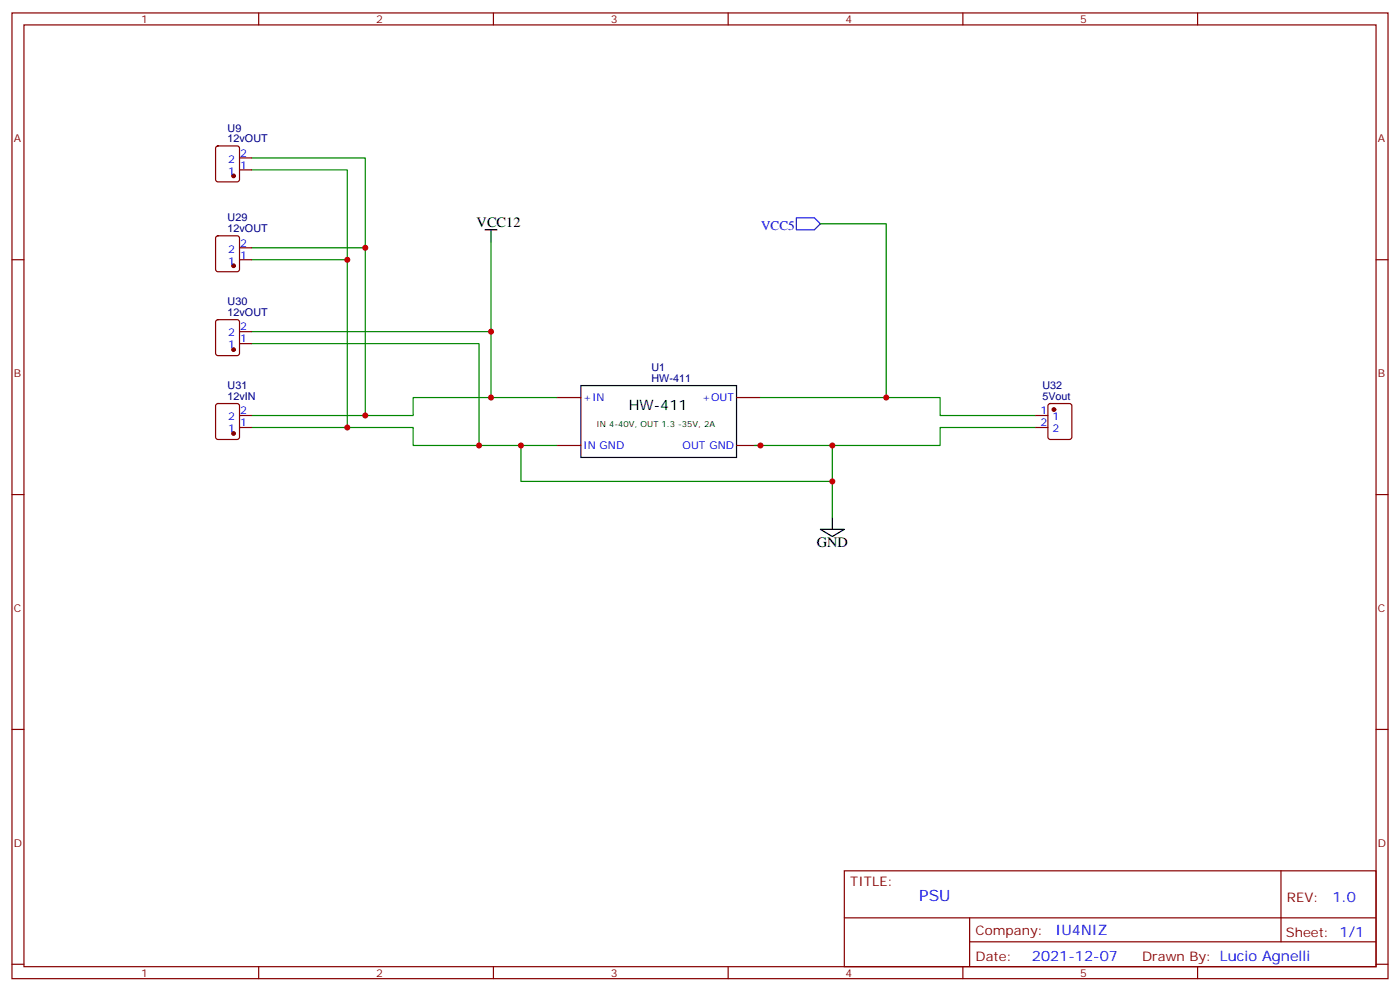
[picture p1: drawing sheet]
<svg xmlns="http://www.w3.org/2000/svg" width="412mm" height="292mm" viewBox="0 0 412 292" stroke-linecap="round" stroke-linejoin="round" font-family="sans-serif">
<g fill="none" stroke="#870000" stroke-width=".35">
<path d="M3.5 3.8h405.4v284.3h-405.4zM7.1 7.3h398.2v277.3h-398.2zM76.2 3.8v3.5M145.3 3.8v3.5M214.5 3.8v3.5M283.6 3.8v3.5M352.8 3.8v3.5M63.7 43.2l.5-.2h5.6l.7 .4 .1 9.4-.5 .7-5.9 .1-.6-.5-.1-9.4zM70.6 50h3.5M70.6 46.5h3.5M3.5 76.5h3.6M63.7 69.6l.5-.2h5.6l.7 .5 .1 9.4-.5 .7h-5.9l-.6-.5-.1-9.4z"/>
<path d="M70.6 76.5h3.5M70.6 73h3.5M405.3 76.5h3.6M63.7 94.3l.5-.2h5.6l.7 .5 .1 9.4-.5 .6-5.9 .1-.6-.5-.1-9.4zM70.6 97.6h3.5M63.7 119l.5-.2h5.6l.7 .4 .1 9.5-.5 .6-5.9 .1-.6-.5-.1-9.4zM70.6 101.2h3.5M164 117.1h7.1M217 117.1h7M308.9 119l.5-.2h5.6l.7 .4v9.5l-.4 .6-5.9 .1-.7-.5v-9.4zM70.6 125.9h3.5M70.6 122.3h3.5"/>
<path d="M164 131.2h7.1M217 131.2h7M305.2 125.9h3.5M305.2 122.3h3.5M3.5 145.6h3.6M405.3 145.6h3.6M3.5 214.8h3.6M405.3 214.8h3.6M248.7 256.4h156.6v28.2h-156.6zM377.3 256.4v20.9M248.7 270.2h156.5M285.6 277.3h119.6"/>
<path d="M285.6 270.2v14.2M3.5 283.9h3.6M76.2 284.6v3.5M145.3 284.6v3.5M214.5 284.6v3.5M283.6 284.6v3.5M352.8 284.6v3.5M405.3 283.9h3.6"/>
</g>
<path d="M142.9 67.7h3.5M144.6 67.7v3.5M171.1 113.5h45.9v21.2h-45.9zM241.7 155.9h7l-3.5 2.1zM245.2 152.3v3.6" fill="none" stroke="#000" stroke-width=".35"/>
<g fill="none" stroke="#008700" stroke-width=".35">
<path d="M74.1 50h28.2v26.5M74.1 46.5h33.5v26.5M74.1 76.5h28.2v49.4M74.1 73h33.5v49.3M144.6 71.2v26.4M241.7 65.9h19.4v51.2M74.1 97.6h70.5v19.5M74.1 101.2h67v30M164 117.1h-42.3v5.2h-47.6M224 117.1h52.9v5.2h28.3M74.1 125.9h47.6v5.3h42.3M153.5 131.2v10.5h91.7"/>
<path d="M245.2 131.2v21.1M305.2 125.9h-28.3v5.3h-54.7"/>
</g>
<path d="M234.6 64.1h5.3l1.8 1.8-1.8 1.8h-5.3z" fill="none" stroke="#00f" stroke-width=".35"/>
<g fill="#870000" stroke="#870000" stroke-width=".35">
<circle cx="68.8" cy="51.8" r=".53"/>
<circle cx="68.8" cy="78.2" r=".53"/>
<circle cx="68.8" cy="102.9" r=".53"/>
<circle cx="68.8" cy="127.6" r=".53"/>
<circle cx="310.4" cy="120.6" r=".53"/>
</g>
<g fill="#c00">
<circle cx="144.6" cy="117.1" r=".88"/>
<circle cx="141.1" cy="131.2" r=".88"/>
<circle cx="224" cy="131.2" r=".88"/>
<circle cx="245.2" cy="131.2" r=".88"/>
<circle cx="153.5" cy="131.2" r=".88"/>
<circle cx="245.2" cy="141.7" r=".88"/>
<circle cx="261.1" cy="117.1" r=".88"/>
<circle cx="144.6" cy="97.6" r=".88"/>
<circle cx="102.3" cy="125.9" r=".88"/>
<circle cx="107.6" cy="122.3" r=".88"/>
<circle cx="102.3" cy="76.5" r=".88"/>
<circle cx="107.6" cy="73" r=".88"/>
</g>
<text font-size="4.6" fill="#00f" x="270.8" y="265.4">PSU</text>
<g font-size="4.2">
<text x="140.4" y="67">VCC12</text>
<text x="185.2" y="120.6">HW-411</text>
<text x="240.6" y="161.1">GND</text>
</g>
<g font-size="4.2" fill="#00f">
<text x="392.5" y="265.7">1.0</text>
<text x="310.9" y="275.2">IU4NIZ</text>
<text x="304" y="283">2021-12-07</text>
</g>
<text font-size="3.9" fill="#00f" x="224.2" y="67.7">VCC5</text>
<g font-size="3.9" fill="#800">
<text x="250.5" y="261">TITLE:</text>
<text x="379.1" y="265.7">REV:</text>
<text x="287.4" y="275.2">Company:</text>
<text x="378.7" y="275.8">Sheet: 1/1</text>
<text x="287.4" y="282.9">Date:</text>
<text x="336.4" y="282.9">Drawn By: Lucio Agnelli</text>
</g>
<g font-size="3.2" fill="#800">
<text x="41.6" y="6.8">1</text>
<text x="110.8" y="6.8">2</text>
<text x="179.9" y="6.8">3</text>
<text x="249.1" y="6.8">4</text>
<text x="318.2" y="6.8">5</text>
<text x="4.1" y="41.9">A</text>
<text x="405.9" y="41.9">A</text>
<text x="4.1" y="111.1">B</text>
<text x="405.9" y="111.1">B</text>
<text x="4.1" y="180.2">C</text>
<text x="405.9" y="180.2">C</text>
<text x="4.1" y="249.3">D</text>
<text x="405.9" y="249.3">D</text>
<text x="41.6" y="287.6">1</text>
<text x="110.8" y="287.6">2</text>
<text x="179.9" y="287.6">3</text>
<text x="249.1" y="287.6">4</text>
<text x="318.2" y="287.6">5</text>
</g>
<g font-size="3.2" fill="#000080">
<text x="67" y="41.9">12vOUT</text>
<text x="67" y="38.7">U9</text>
<text x="67" y="65.2">U29</text>
<text x="67" y="68.4">12vOUT</text>
<text x="67" y="89.9">U30</text>
<text x="67" y="93.1">12vOUT</text>
<text x="191.9" y="112.5">HW-411</text>
<text x="191.9" y="109.3">U1</text>
<text x="67" y="117.8">12vIN</text>
<text x="67" y="114.6">U31</text>
<text x="307.1" y="117.8">5Vout</text>
<text x="307.1" y="114.6">U32</text>
</g>
<g font-size="3.2" fill="#00f">
<text x="67.2" y="47.9">2</text>
<text x="70.7" y="46.1">2</text>
<text x="67.2" y="51.4">1</text>
<text x="70.7" y="49.7">1</text>
<text x="67.2" y="77.9">1</text>
<text x="67.2" y="74.4">2</text>
<text x="70.7" y="76.1">1</text>
<text x="70.7" y="72.6">2</text>
<text x="67.2" y="99.1">2</text>
<text x="70.7" y="100.8">1</text>
<text x="70.7" y="97.3">2</text>
<text x="67.2" y="102.6">1</text>
<text x="171.8" y="118.1">+IN</text>
<text x="206.9" y="118.1">+OUT</text>
<text x="67.2" y="123.8">2</text>
<text x="70.7" y="125.5">1</text>
<text x="70.7" y="122">2</text>
<text x="306.5" y="122">1</text>
<text x="306.5" y="125.5">2</text>
<text x="310" y="123.8">1</text>
<text x="67.2" y="127.3">1</text>
<text x="310" y="127.3">2</text>
<text x="171.8" y="132.2">IN GND</text>
<text x="201.1" y="132.2">OUT GND</text>
</g>
<text font-size="2.5" x="175.7" y="125.8">IN 4-40V, OUT 1.3 -35V, 2A</text>
</svg>
